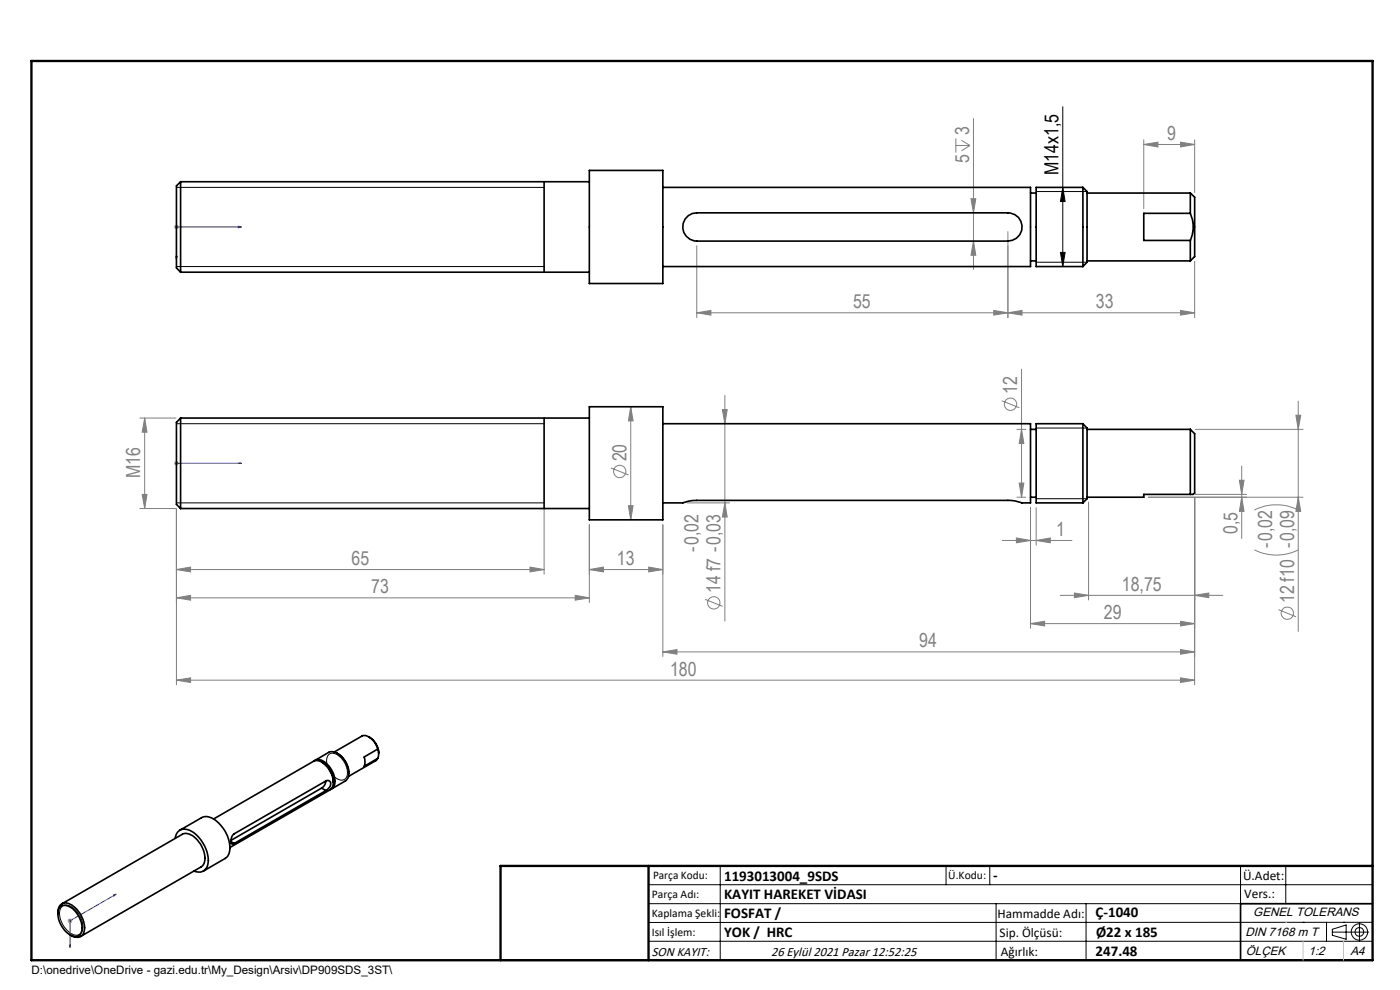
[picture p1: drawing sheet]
<svg xmlns="http://www.w3.org/2000/svg" width="297mm" height="210mm" viewBox="0 0 297 210" stroke-linecap="round" stroke-linejoin="round" font-family="sans-serif">
<g fill="none" stroke="#808080" stroke-width=".21">
<path d="M202.8 29.4v3M202.8 30.9h3M204 29.8l1.8 1.1M205.8 30.9l-1.8 1.1M206.5 25.1v32M242.6 30.6l3-.4v1zM242.6 29.7v14.6M242.6 30.6h10.8M250.4 30.2l3 .4-3 .6zM253.4 29.7v11.1M36.9 48.1h1M37.1 47.8l.7 .7"/>
<path d="M37.4 47.7v.9M37.8 47.8l-.7 .7M147.8 52.1v15.3M206 42.1h1l-.5 3zM206.5 51.1l.5 3h-1zM213.8 49.1v18.3M253.4 55.4v12M147.8 66.3l3-.4v.9zM147.8 66.3h105.6M210.8 65.9l3 .4-3 .5zM213.8 66.3l3-.4v.9zM216.7 78.3v27.2"/>
<path d="M250.4 65.9l3 .4-3 .5zM29.7 88.7h7.6M30.7 88.7l.5 3h-1zM30.7 88.7v19.2M36.9 98.3h1M37.1 97.9l.7 .7M37.4 97.8v1M37.8 97.9l-.7 .7M129.6 99.3l3.8 1.4M133.8 86.3l.5 3h-1zM133.8 86.3v24M153.2 86.9h1.1l-.5 3z"/>
<path d="M153.8 83.9v47.9M212.5 85l3.8 1.5M215.7 91.1h1.9M216.7 91.1l.5 3h-1zM253.5 91.1h22.9M263.4 98.9v15.3M274.9 88.1h1l-.5 3zM275.4 85.1v48.8M29.7 107.9h7.6M30.2 104.9h1l-.5 3zM37.4 108v37.3M115.4 107.7v14.1"/>
<path d="M125 111.3v16.5M133.3 107.3h1l-.5 3zM140.6 111.3v28M145.8 106.7h9M153.8 106.7l.5 3h-1.1zM212.6 114.6h14.8M215.6 114.1l3 .5-3 .5zM215.7 105.5h1.9M216.2 102.5h1l-.5 3zM218.6 107.7v25.6M219.8 114.6l3-.5v1zM219.8 107.7v7.9"/>
<path d="M230.9 106.5v20.8M243.6 105.5h32.8M253.4 105.6v39.7M253.5 104.9h10.9M262.9 101.9h1l-.5 3zM263.4 105.5l.5 3h-1zM266.1 116.7a10.4 10.4 0 0 0 9.3 0M266.1 108.2a10.4 10.4 0 0 1 9.3 0M275.4 105.5l.5 3h-1zM37.4 126.8l3-.5v1zM37.4 120.8l3-.5v1zM37.4 126.8h87.6"/>
<path d="M37.4 120.8h78M112.4 120.3l3 .5-3 .5zM122 126.3l3 .5-3 .5zM125 120.8l3-.5v1zM125 120.8h15.6M137.6 120.3l3 .5-3 .5zM140.6 138.3l3-.5v1zM140.6 138.3h112.8M149.6 127.1l3.7 1.5M218.6 132.3l3-.5v1zM218.6 132.3h34.8M224.9 126.3h34.5"/>
<path d="M227.9 125.8l3 .5-3 .5zM250.4 131.8l3 .5-3 .5zM250.4 137.8l3 .5-3 .5zM253.4 126.3l3-.5v1zM271.2 129.3l3.8 1.5M37.4 144.3l3-.5v1zM37.4 144.3h216M250.4 143.8l3 .5-3 .5zM14.4 195.3h.9M14.5 195l.7 .7M14.9 194.8v1M15.2 195l-.7 .7"/>
<circle cx="214.4" cy="85.8" r="1.31"/>
<circle cx="131.5" cy="100" r="1.31"/>
<circle cx="151.4" cy="127.9" r="1.31"/>
<circle cx="273.1" cy="130.1" r="1.31"/>
</g>
<g fill="none" stroke="#000" stroke-width=".21">
<path d="M37.4 39.7h78M225.5 39.7l.5 3h-1zM225.5 22.6v33.9M37.4 56.5h78M219.8 55.6h10.8M219.8 40.6h10.8M225 53.5h1l-.5 3zM37.4 89.9h78M219.8 90.8h10.8M37.4 106.7h78M219.8 105.8h10.8M69.7 160.1a1.9 1.9 0 0 1 2.6 .6 4 4 0 0 1 1.1 4.3 1.54 1.54 0 0 1-2.4-.1 4.2 4.2 0 0 1-1.5-4.6z"/>
<path d="M13.2 192.3a2.24 2.24 0 0 1 2.9 .8 4.3 4.3 0 0 1 1.1 4.8 2.01 2.01 0 0 1-2.9-.5 4.6 4.6 0 0 1-1.4-4.8zM137.6 187.7h153.6M137.6 191.7h153.6M137.6 199.7h153.6M152.8 183.7v20M200.7 183.7v4M210 183.7v4M211.3 191.7v12M230.4 191.7v12M263.2 183.7v20M272.8 183.7v8M276.4 195.6h.1"/>
<path d="M281.4 195.6v4.1M282.6 197.7h7.8M282.6 197.1l3-.9v3l-3-.8zM285 195.6h.1M288.4 195.8v3.8M291.2 195.6l-153.6 .1"/>
<circle cx="288.4" cy="197.7" r="1.74"/>
<circle cx="288.4" cy="197.7" r=".93"/>
</g>
<path d="M37.3 54.4h.3l-.2 .7zM50.6 48l.6 .1-.6 .2zM51.2 48.1h-13.8v7M37.3 98.3h.3zM37.4 98.3h.1M37.4 98.3h13.8M51.2 98.3h-.6h.6M24.1 189.8l.5-.1-.5 .4zM24.6 189.7l-9.7 5.6v5.7M14.7 200.5l.3-.2-.1 .7z" fill="none" stroke="#00f" stroke-width=".21"/>
<path d="M115.4 38.6v19.1M115.4 88.7v19.2M291.2 191.7h-28v12M106.2 203.7h185" fill="none" stroke="#000" stroke-width=".35"/>
<path d="M6.7 12.9h284.5v190.8h-284.5zM137.6 183.7v20M291.2 183.7h-185v20" fill="none" stroke="#000" stroke-width=".5"/>
<path d="M272.8 195.6h.1M276.4 199.7v4M285 199.7v4" fill="none" stroke="#c0c0c0" stroke-width=".21"/>
<g fill="#00f">
<path d="M37.3 54.4h.3l-.2 .7zM50.6 48l.6 .1-.6 .2z"/>
<path d="M14.7 200.5l.3-.2-.1 .7zM24.1 189.8l.5-.1-.5 .4z"/>
<path d="M37.3 98.3h.3zM50.6 98.3h.6z"/>
</g>
<path d="M225.5 39.7l.5 3h-1zM225 53.5h1l-.5 3z" fill="#000"/>
<g fill="#808080">
<path d="M250.4 143.8l3 .5-3 .5zM37.4 144.3l3-.5v1z"/>
<path d="M37.4 126.8l3-.5v1zM122 126.3l3 .5-3 .5z"/>
<path d="M253.4 126.3l3-.5v1zM227.9 125.8l3 .5-3 .5zM250.4 131.8l3 .5-3 .5zM218.6 132.3l3-.5v1zM250.4 137.8l3 .5-3 .5zM140.6 138.3l3-.5v1zM219.8 114.6l3-.5v1zM215.6 114.1l3 .5-3 .5z"/>
<path d="M206.5 51.1l.5 3h-1zM206 42.1h1l-.5 3z"/>
<path d="M30.2 104.9h1l-.5 3zM30.7 88.7l.5 3h-1zM275.4 105.5l.5 3h-1zM274.9 88.1h1l-.5 3z"/>
<path d="M133.3 107.3h1l-.5 3zM133.8 86.3l.5 3h-1zM216.2 102.5h1l-.5 3zM216.7 91.1l.5 3h-1z"/>
<path d="M153.2 86.9h1.1l-.5 3zM153.8 106.7l.5 3h-1.1zM262.9 101.9h1l-.5 3zM263.4 105.5l.5 3h-1z"/>
<path d="M147.8 66.3l3-.4v.9zM210.8 65.9l3 .4-3 .5z"/>
<path d="M213.8 66.3l3-.4v.9zM250.4 65.9l3 .4-3 .5zM242.6 30.6l3-.4v1zM250.4 30.2l3 .4-3 .6z"/>
<path d="M37.4 120.8l3-.5v1zM112.4 120.3l3 .5-3 .5zM125 120.8l3-.5v1zM137.6 120.3l3 .5-3 .5z"/>
</g>
<g fill="none" stroke="#000" stroke-width=".35">
<path d="M38.3 38.6v19.1M38.3 38.6l-.9 .8v17.4l.9 .9M38.3 38.6h86.7M125 36.2h15.6v23.9h-15.6zM140.6 39.7h78v16.8h-78M229.7 39.7v16.8M229.7 39.7l.9 .9v15l-.9 .9M229.7 39.7h-9.9v16.8h9.9M38.3 57.7h86.7M146 45.7l.9-.4 .9-.2h66a3 3 0 0 1 3 3 3 3 0 0 1-3 3h-66a3 3 0 0 1-2.8-2 3 3 0 0 1 1-3.4zM218.6 40.9h1.2M218.6 55.3h1.2"/>
<path d="M230.6 40.9h21.9M230.6 55.3h21.9M252.5 45.3h-9.9v5.7h9.9M252.5 40.9v4.4M252.5 51v4.3M252.5 40.9l.9 .9v12.6l-.9 .9M252.5 45.3a7 7 0 0 1 0 5.7M38.3 88.7v19.2M38.3 88.7l-.9 .9v17.4l.9 .9M38.3 88.7h86.7M125 86.3h15.6v24h-15.6zM140.6 89.9h78v16.8h-1.8l-2.5-.6h-66.5l-1.8 .2-1.1 .4h-4.3"/>
<path d="M218.6 91.1h1.2M229.7 89.9h-9.9v16.8h9.9M229.7 89.9v16.8M229.7 89.9l.9 .9v15l-.9 .9M230.6 91.1h21.9M252.5 91.1v13.8M252.5 91.1l.9 .9v11.9a.69 .69 0 0 1-.4 1h-.5M38.3 107.9h86.7M218.6 105.5h1.2M252.5 104.9h-9.9v.6h-12M71.5 159.8a5 5 0 0 1 2.5 4.3M78.2 156.3a3.9 3.9 0 0 1 2.1 3.5"/>
<path d="M80.2 158.9l-2.9 1.7a2.82 2.82 0 0 1 0 2l2.9-1.7M80.2 158.9a3.6 3.6 0 0 0-3.2-2.9l-6.1 3.5M80.2 158.9l.1 .7-.1 1.3M37.1 177.8a2.09 2.09 0 0 1 1.3-1.8 2.09 2.09 0 0 1 2.2 .3 7.4 7.4 0 0 1 3.5 7 1.96 1.96 0 0 1-2.9 1.5M38.2 176.1l4.6-2.6a3.3 3.3 0 0 1 3.6 1.1 7 7 0 0 1 2.2 6.5l-.3 .6-.5 .4-4.7 2.7M45.3 173.7l21.2-12.2a2.49 2.49 0 0 1 2.9 1.2 4.2 4.2 0 0 1 1 4.5l-.4 .4-21.2 12.2M49 178.5l.7 .4M66.7 161.4a2.18 2.18 0 0 1 2.8 .8 4.5 4.5 0 0 1 1.2 4.8l-.5 .4M66.9 161.3l2.8-1.7a2.65 2.65 0 0 1 3 1.2 5.6 5.6 0 0 1 1.3 3.3M68.2 167.2l-19.2 11.1M68.2 167.2l.9 .5M68.4 161.8a4.5 4.5 0 0 1 2.3 3.9"/>
<path d="M69.1 165.7l-.3 .9-.6 .6M69.1 167.7l.3-.2a1.2 1.2 0 0 0 .5-1.8h-.8l-19.4 11.2a1.96 1.96 0 0 0-.6 2.1l.6-.1M69.1 167.7l-19.4 11.2M74 164.1l-.1 .7-.5 .7-3.1 1.8M80.2 160.9l-.5 .5-5.8 3.3M12.3 193.8a1.77 1.77 0 0 1 2-2.2 5.5 5.5 0 0 1 3.4 6.3 1.76 1.76 0 0 1-2.8 .4M12.7 192.4a2.16 2.16 0 0 1 3.1 .7 4.9 4.9 0 0 1 1.4 4.8 1.69 1.69 0 0 1-2.8 .1 5.3 5.3 0 0 1-2-5zM13.1 191.7l25.6-14.7a2.75 2.75 0 0 1 3.2 1.2 5.1 5.1 0 0 1 1.2 5.2l-.4 .5-25.6 14.7"/>
</g>
<g font-size="4.1" fill="#808080">
<text x="205.6" y="28.6" transform="rotate(-90 205.6 28.6)">3</text>
<text x="247.6" y="29.7">9</text>
<text x="205.6" y="34.6" transform="rotate(-90 205.6 34.6)">5</text>
<text x="181" y="65.4">55</text>
<text x="232.5" y="65.4">33</text>
<text x="215.8" y="83.6" transform="rotate(-90 215.8 83.6)">12</text>
<text x="29.8" y="101.4" transform="rotate(-90 29.8 101.4)">M16</text>
<text x="132.9" y="97.9" transform="rotate(-90 132.9 97.9)">20</text>
<text x="224" y="113.7">1</text>
<text x="262.5" y="113.3" transform="rotate(-90 262.5 113.3)">0,5</text>
<text x="74.6" y="119.9">65</text>
<text x="130.9" y="119.9">13</text>
<text x="148.2" y="117.1" transform="rotate(-90 148.2 117.1)">-0,02</text>
<text x="269.9" y="116.2" transform="rotate(-90 269.9 116.2)">-0,02</text>
<text x="78.8" y="125.9">73</text>
<text x="152.9" y="125.7" transform="rotate(-90 152.9 125.7)">14 f7 -0,03</text>
<text x="238" y="125.3">18,75</text>
<text x="234.2" y="131.3">29</text>
<text x="274.5" y="127.9" transform="rotate(-90 274.5 127.9)">12 f10 -0,09</text>
<text x="195" y="137.3">94</text>
<text x="142.2" y="143.3">180</text>
</g>
<text font-size="4.1" x="224.6" y="37.1" transform="rotate(-90 224.6 37.1)">M14x1,5</text>
<g font-size="3.2">
<text x="153.6" y="186.8">1193013004_9SDS</text>
<text x="153.6" y="190.8">KAYIT HAREKET VİDASI</text>
<text x="210.7" y="186.6">-</text>
<text x="153.6" y="194.8">FOSFAT /</text>
<text x="232.4" y="194.5">Ç-1040</text>
<text x="153.6" y="198.8">YOK / HRC</text>
<text x="232.4" y="202.8">247.48</text>
<text x="232.5" y="198.8">Ø22 x 185</text>
</g>
<g font-size="2.8">
<text x="263.7" y="186.7">Ü.Adet:</text>
<text x="263.9" y="190.5">Vers.:</text>
<text x="211.6" y="194.8">Hammadde Adı:</text>
<text x="138.3" y="202.8">SON KAYIT:</text>
<text x="163.6" y="202.8">26 Eylül 2021 Pazar 12:52:25</text>
<text x="212.1" y="198.7">Sip. Ölçüsü:</text>
<text x="212.3" y="202.7">Ağırlık:</text>
</g>
<g font-size="2.6">
<text x="265.9" y="194.4">GENEL TOLERANS</text>
<text x="264.2" y="198.5">DIN 7168 m T</text>
<text x="264.3" y="202.6">ÖLÇEK</text>
<text x="277.6" y="202.6">1:2</text>
<text x="286.5" y="202.6">A4</text>
</g>
<g font-size="2.5">
<text x="138.3" y="190.5">Parça Adı:</text>
<text x="138.5" y="186.5">Parça Kodu:</text>
<text x="201.2" y="186.5">Ü.Kodu:</text>
<text x="138.3" y="194.5">Kaplama Şekli:</text>
<text x="138.3" y="198.6">Isıl İşlem:</text>
<text x="6.7" y="206.7">D:\onedrive\OneDrive - gazi.edu.tr\My_Design\Arsiv\DP909SDS_3ST\</text>
</g>
</svg>
